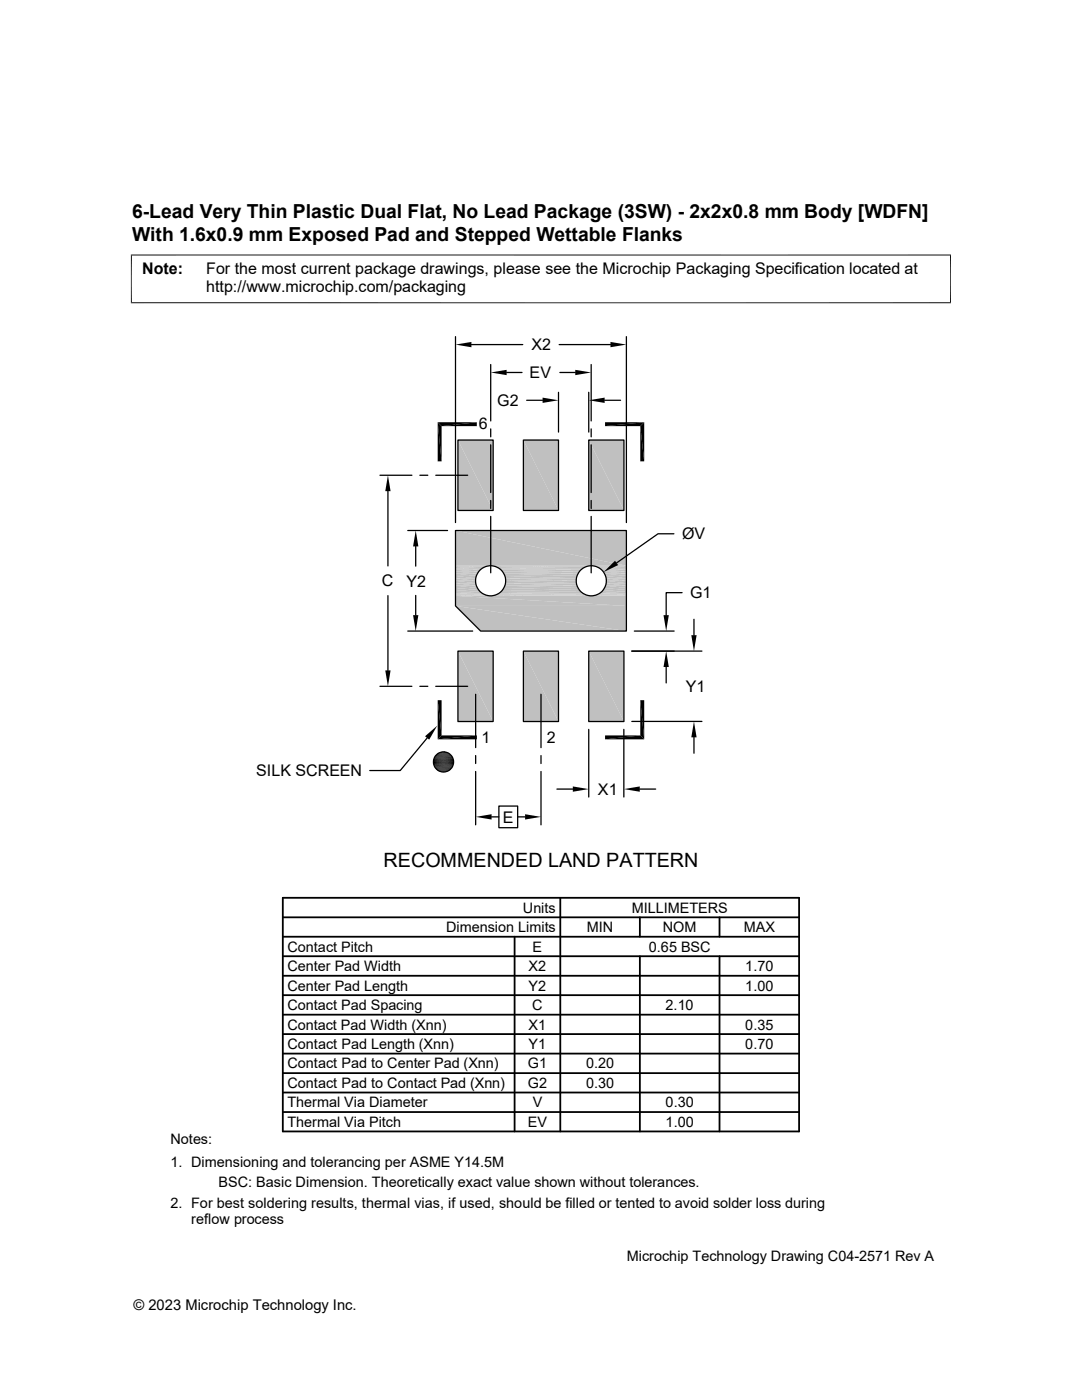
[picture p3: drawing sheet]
<svg xmlns="http://www.w3.org/2000/svg" width="216mm" height="279mm" viewBox="0 0 216 279" stroke-linecap="round" stroke-linejoin="round" font-family="sans-serif">
<g fill="#c0c0c0">
<path d="M117.5 87.8l7 14.1h-7z"/>
<path d="M117.5 87.8h7v14.1z"/>
<path d="M104.4 87.8l7 14.1h-7z"/>
<path d="M104.4 87.8h7v14.1z"/>
<path d="M91.4 87.8l7 14.1h-7z"/>
<path d="M91.4 87.8h7v14.1z"/>
<path d="M117.5 129.9l7 14.1h-7z"/>
<path d="M117.5 129.9h7v14.1z"/>
<path d="M104.4 129.9l7 14.1h-7z"/>
<path d="M104.4 129.9h7v14.1z"/>
<path d="M91.4 129.9l7 14.1h-7z"/>
<path d="M91.4 129.9h7v14.1z"/>
<path d="M90.9 105.9l34.1 7h-34.1z"/>
<path d="M90.9 105.9h34.1v7z"/>
</g>
<path d="M90.9 112.9h6.8M90.9 113.1h6.3M98.1 112.9h19.6M98.6 113.1h18.6M118.2 112.9h6.8M118.7 113.1h6.3" fill="none" stroke="#c0c0c0" stroke-width=".2"/>
<path d="M90.9 113.3h5.8M99.1 113.3h17.7M119.2 113.3h5.8" fill="none" stroke="#c0c0c0" stroke-width=".23"/>
<path d="M90.9 113.5h5.4M99.5 113.5h16.8M119.6 113.5h5.4" fill="none" stroke="#c0c0c0" stroke-width=".3"/>
<path d="M90.9 113.9h5M99.9 113.9h16M120 113.9h5" fill="none" stroke="#c0c0c0" stroke-width=".38"/>
<path d="M90.9 114.3h4.6M100.3 114.3h15.3M120.4 114.3h4.6" fill="none" stroke="#c0c0c0" stroke-width=".4"/>
<g fill="#c0c0c0">
<path d="M120.6 114.5l4.4 .4h-4.2z"/>
<path d="M120.6 114.5h4.4v.4z"/>
<path d="M100.6 114.5l14.5 .4h-14.3z"/>
<path d="M100.6 114.5h14.7l-.2 .4z"/>
<path d="M90.9 114.5l4.2 .4h-4.2z"/>
<path d="M90.9 114.5h4.4l-.2 .4z"/>
<path d="M120.8 114.9l4.2 .5h-4.1z"/>
<path d="M120.8 114.9h4.2v.5z"/>
<path d="M100.8 114.9l14.2 .5h-14.1z"/>
<path d="M100.8 114.9h14.3l-.1 .5z"/>
<path d="M90.9 114.9l4 .5h-4z"/>
<path d="M90.9 114.9h4.2l-.2 .5z"/>
<path d="M120.9 115.4l4.1 .5h-4z"/>
<path d="M120.9 115.4h4.1v.5z"/>
<path d="M100.9 115.4l14.1 .5h-14.1z"/>
<path d="M100.9 115.4h14.1v.5z"/>
<path d="M90.9 115.4l4 .5h-4z"/>
<path d="M90.9 115.4h4v.5z"/>
<path d="M121 115.9l4 .5h-4.1z"/>
<path d="M121 115.9h4v.5z"/>
<path d="M100.9 115.9l14.1 .5h-14.1z"/>
<path d="M100.9 115.9h14.1v.5z"/>
<path d="M90.9 115.9l4 .5h-4z"/>
<path d="M90.9 115.9h4v.5z"/>
<path d="M120.9 116.4l4.1 .5h-4.2z"/>
<path d="M120.9 116.4h4.1v.5z"/>
<path d="M100.9 116.4l14.2 .5h-14.3z"/>
<path d="M100.9 116.4h14.1l.1 .5z"/>
<path d="M90.9 116.4l4.2 .5h-4.2z"/>
<path d="M90.9 116.4h4l.2 .5z"/>
<path d="M120.8 116.9l4.2 .4h-4.4z"/>
<path d="M120.8 116.9h4.2v.4z"/>
<path d="M100.8 116.9l14.5 .4h-14.7z"/>
<path d="M100.8 116.9h14.3l.2 .4z"/>
<path d="M90.9 116.9l4.4 .4h-4.4z"/>
<path d="M90.9 116.9h4.2l.2 .4z"/>
</g>
<path d="M90.9 117.5h4.6M100.3 117.5h15.3M120.4 117.5h4.6" fill="none" stroke="#c0c0c0" stroke-width=".4"/>
<path d="M90.9 117.9h5M99.9 117.9h16M120 117.9h5" fill="none" stroke="#c0c0c0" stroke-width=".38"/>
<path d="M90.9 118.3h5.4M99.5 118.3h16.8M119.6 118.3h5.4" fill="none" stroke="#c0c0c0" stroke-width=".3"/>
<path d="M90.9 118.5h5.8M99.1 118.5h17.7M119.2 118.5h5.8" fill="none" stroke="#c0c0c0" stroke-width=".23"/>
<path d="M90.9 118.7h6.3M90.9 118.9h6.8M98.1 118.9h19.6M98.6 118.7h18.6M118.2 118.9h6.8M118.7 118.7h6.3" fill="none" stroke="#c0c0c0" stroke-width=".2"/>
<g fill="#c0c0c0">
<path d="M90.9 118.9l34.1 2h-34.1z"/>
<path d="M90.9 118.9h34.1v2z"/>
<path d="M90.9 120.9l34.1 5h-29.1z"/>
<path d="M90.9 120.9h34.1v5z"/>
</g>
<g fill="none" stroke="#000" stroke-width=".25">
<path d="M90.9 67.2v37.1M94.1 68.8h10.2M97.9 72.7v11.3M101.1 74.3h3.1M105.1 79.9h3.2M111.4 78.3v7.9M111.6 68.8h10.2M111.7 74.3h3.1M117.5 78.3v7.9M118 72.7v11.3M120.6 79.9h3.2M125 67.2v37.1"/>
<path d="M75.8 94.8h6.4M77.4 98v14.9M83.8 94.8h1.6M87 94.8h6.3M91.4 87.8h7v14.1h-7zM97.9 85.6v1.6M97.9 88.8v9.5M97.9 99.9v1.6M104.4 87.8h7v14.1h-7zM117.5 87.8h7v14.1h-7zM118 85.6v1.6M118 88.8v9.5"/>
<path d="M118 99.9v1.6M77.4 118.9v14.9M81.4 105.9h7.9M83 109.1v3.9M83 118.8v4M90.9 105.9h34.1v20h-29.1l-5-5zM97.9 103.1v11.2M118 103.1v11.2M134.5 106.5h-3.2l-8.3 5.9M136.1 118.3h-3.2v4.5M75.8 137h6.4M81.4 125.9h12.9"/>
<path d="M83.8 137h1.6M87 137h6.3M91.4 129.9h7v14.1h-7zM94.9 138.6v10.6M104.4 129.9h7v14.1h-7zM107.9 138.6v10.6M117.5 129.9h7v14.1h-7zM126.1 129.9h14M126.6 125.9h7.9M132.9 133.1v3.2M138.5 123.6v3.2M85.2 147.3l-5.3 6.5h-6.1"/>
<path d="M94.9 150.8v1.6M94.9 154v10.6M107.9 150.8v1.6M107.9 154v10.6M111.1 157.5h3.2M117.5 145.6v13.5M124.5 145.6v13.5M126.1 144h14M127.7 157.5h3.1M138.5 147.2v3.1M98.1 163h1.4M99.5 160.9h3.8v4.3h-3.8z"/>
<path d="M103.3 163h1.5"/>
<circle cx="97.9" cy="115.9" r="3"/>
<circle cx="118" cy="115.9" r="3"/>
<circle cx="88.5" cy="152.1" r="2.01"/>
</g>
<g fill="none" stroke="#000" stroke-width=".36">
<path d="M56.4 179.2h103v46.6h-103zM111.8 179.2v46.6M56.4 183.1h103M56.4 186.9h103M56.4 194.7h103M56.4 190.8h103M56.4 198.6h103M102.7 186.9v38.9M127.7 183.1v3.8M127.7 190.8v35M143.6 183.1v3.8M143.6 190.8v35"/>
<path d="M56.4 206.4h103M56.4 218h103M56.4 210.3h103M56.4 202.5h103M56.4 214.2h103M56.4 221.9h103"/>
</g>
<g fill="#000">
<path d="M90.9 68.8l3.2-.6v1.1zM97.9 74.3l3.2-.5v1.1zM108.3 79.4l3.1 .5-3.1 .5zM114.8 73.8l3.2 .5-3.2 .6zM117.5 79.9l3.1-.5v1zM121.8 68.2l3.2 .6-3.2 .5zM77.4 94.8l.5 3.2h-1zM87.3 84.3l.8 7.8h-.8zM87.3 84.3l.8 .7v7.1zM88.1 85l7-.7v.7zM87.3 84.3h7.8l-7 .7zM120.7 84.3h7.8l-7.8 .7z"/>
<path d="M120.7 85l7.8-.7-.7 .7zM127.8 85l.7 7.1h-.7zM127.8 85l.7-.7v7.8zM83 105.9l.5 3.2h-1.1zM120.4 114.2l2.3-2.3 .6 .9zM76.9 133.8h1l-.5 3.2zM82.4 122.8h1.1l-.5 3.1zM132.9 129.9l.6 3.2h-1.1zM132.4 122.8h1.1l-.6 3.1zM137.9 126.8h1.1l-.5 3.1zM84.8 146.9l2.4-2.1-1.6 2.8zM87.3 139.7l.8 7.1-.8 .8z"/>
<path d="M87.5 153.8l1.8 .1zM87.7 150.2l1.8 .1zM87.7 153.9l1.4 .1zM87.7 153.9h1.6zM87.7 150.2h1.6zM87.8 150.2h1.5zM87.8 154l1.2 .1zM87.8 154h1.3zM87.8 150.2h1.3zM88.1 150.1l1 .1zM88.1 154.1h.6zM88.1 154.1h.9z"/>
<path d="M87.3 139.7h.8v7.1zM88.1 150.1h.9zM88.2 150.1h.8zM88.2 154.1h.5zM88.2 150.1h.5zM87.3 147.6l7.8-.8v.8zM88.1 146.8h7l-7.8 .8zM114.3 157l3.2 .5-3.2 .5zM120.7 146.8h7.1l-7.1 .8zM120.7 147.6l7.1-.8 .7 .8zM124.5 157.5l3.2-.5v1zM127.8 139.7l.7 7.9-.7-.8z"/>
<path d="M127.8 139.7h.7v7.9zM138.5 144l.5 3.2h-1.1zM94.9 163l3.2-.5v1.1zM104.8 162.5l3.1 .5-3.1 .6z"/>
</g>
<g fill="none" stroke="#000" stroke-width=".2">
<path d="M26.1 50.9h163.7M26.2 50.8v9.7M189.7 50.8v9.7M26.1 60.4h163.7M86.5 151.8h4M86.5 152h4M86.5 152.4h4M86.5 151.6h4M86.5 152.5h4M86.6 152.7h3.8M86.6 151.4h3.8M86.6 151.2h3.8"/>
<path d="M86.6 152.9h3.8M86.7 153.1h3.6M86.7 151.1h3.6M86.8 153.2h3.4M86.8 150.9h3.4M86.9 150.7h3.2M86.9 153.4h3.2M87 153.5h3M87 150.6h3M87.2 150.5h2.6M87.2 153.7h2.6M87.3 150.4h2.4"/>
<path d="M87.3 153.8h2.4M87.5 153.9h2M87.5 150.3h2"/>
</g>
<path d="M86.5 152.2h4" fill="none" stroke="#000" stroke-width=".21"/>
<g font-size="3.9">
<text x="26.4" y="43.5">6-Lead Very Thin Plastic Dual Flat, No Lead Package (3SW) - 2x2x0.8 mm Body [WDFN]</text>
<text x="26.4" y="48.1">With 1.6x0.9 mm Exposed Pad and Stepped Wettable Flanks</text>
<text x="76.5" y="173.1">RECOMMENDED LAND PATTERN</text>
</g>
<g font-size="3.2">
<text x="28.4" y="54.7">Note:</text>
<text x="41.1" y="58.3">http://www.microchip.com/packaging</text>
<text x="41.1" y="54.7">For the most current package drawings, please see the Microchip Packaging Specification located at</text>
<text x="106.1" y="69.9">X2</text>
<text x="105.7" y="75.5">EV</text>
<text x="99.2" y="81">G2</text>
<text x="95.5" y="85.7">6</text>
<text x="136.1" y="107.6">ØV</text>
<text x="76.2" y="117">C</text>
<text x="81.1" y="117.1">Y2</text>
<text x="137.7" y="119.4">G1</text>
<text x="136.8" y="138.1">Y1</text>
<text x="96.1" y="148.3">1</text>
<text x="109.1" y="148.3">2</text>
<text x="51.1" y="154.9">SILK SCREEN</text>
<text x="119.3" y="158.6">X1</text>
<text x="100.3" y="164.2">E</text>
</g>
<g font-size="2.9">
<text x="104.3" y="182.2">Units</text>
<text x="126" y="182.2">MILLIMETERS</text>
<text x="57.3" y="189.9">Contact Pitch</text>
<text x="89" y="186">Dimension Limits</text>
<text x="106.3" y="189.9">E</text>
<text x="117.1" y="186">MIN</text>
<text x="129.5" y="189.9">0.65 BSC</text>
<text x="132.3" y="186">NOM</text>
<text x="148.4" y="186">MAX</text>
<text x="57.3" y="193.8">Center Pad Width</text>
<text x="57.3" y="197.7">Center Pad Length</text>
<text x="105.5" y="197.7">Y2</text>
<text x="105.5" y="193.8">X2</text>
<text x="148.7" y="197.7">1.00</text>
<text x="148.7" y="193.8">1.70</text>
<text x="57.3" y="201.6">Contact Pad Spacing</text>
<text x="106.2" y="201.6">C</text>
<text x="132.8" y="201.6">2.10</text>
<text x="57.3" y="209.4">Contact Pad Length (Xnn)</text>
<text x="57.3" y="205.5">Contact Pad Width (Xnn)</text>
<text x="105.5" y="209.4">Y1</text>
<text x="105.5" y="205.5">X1</text>
<text x="148.7" y="209.4">0.70</text>
<text x="148.7" y="205.5">0.35</text>
<text x="57.3" y="213.2">Contact Pad to Center Pad (Xnn)</text>
<text x="105.3" y="213.2">G1</text>
<text x="116.9" y="213.2">0.20</text>
<text x="57.3" y="217.1">Contact Pad to Contact Pad (Xnn)</text>
<text x="57.3" y="221">Thermal Via Diameter</text>
<text x="105.3" y="217.1">G2</text>
<text x="106.3" y="221">V</text>
<text x="116.9" y="217.1">0.30</text>
<text x="132.8" y="221">0.30</text>
<text x="57.3" y="224.9">Thermal Via Pitch</text>
<text x="105.3" y="224.9">EV</text>
<text x="132.8" y="224.9">1.00</text>
<text x="34" y="228.3">Notes:</text>
<text x="34" y="232.9">1. Dimensioning and tolerancing per ASME Y14.5M</text>
<text x="43.6" y="237">BSC: Basic Dimension. Theoretically exact value shown without tolerances.</text>
<text x="34" y="241">2. For best soldering results, thermal vias, if used, should be filled or tented to avoid solder loss during</text>
<text x="38.1" y="244.3">reflow process</text>
<text x="125.1" y="251.7">Microchip Technology Drawing C04-2571 Rev A</text>
<text x="26.6" y="261.3">© 2023 Microchip Technology Inc.</text>
</g>
</svg>
